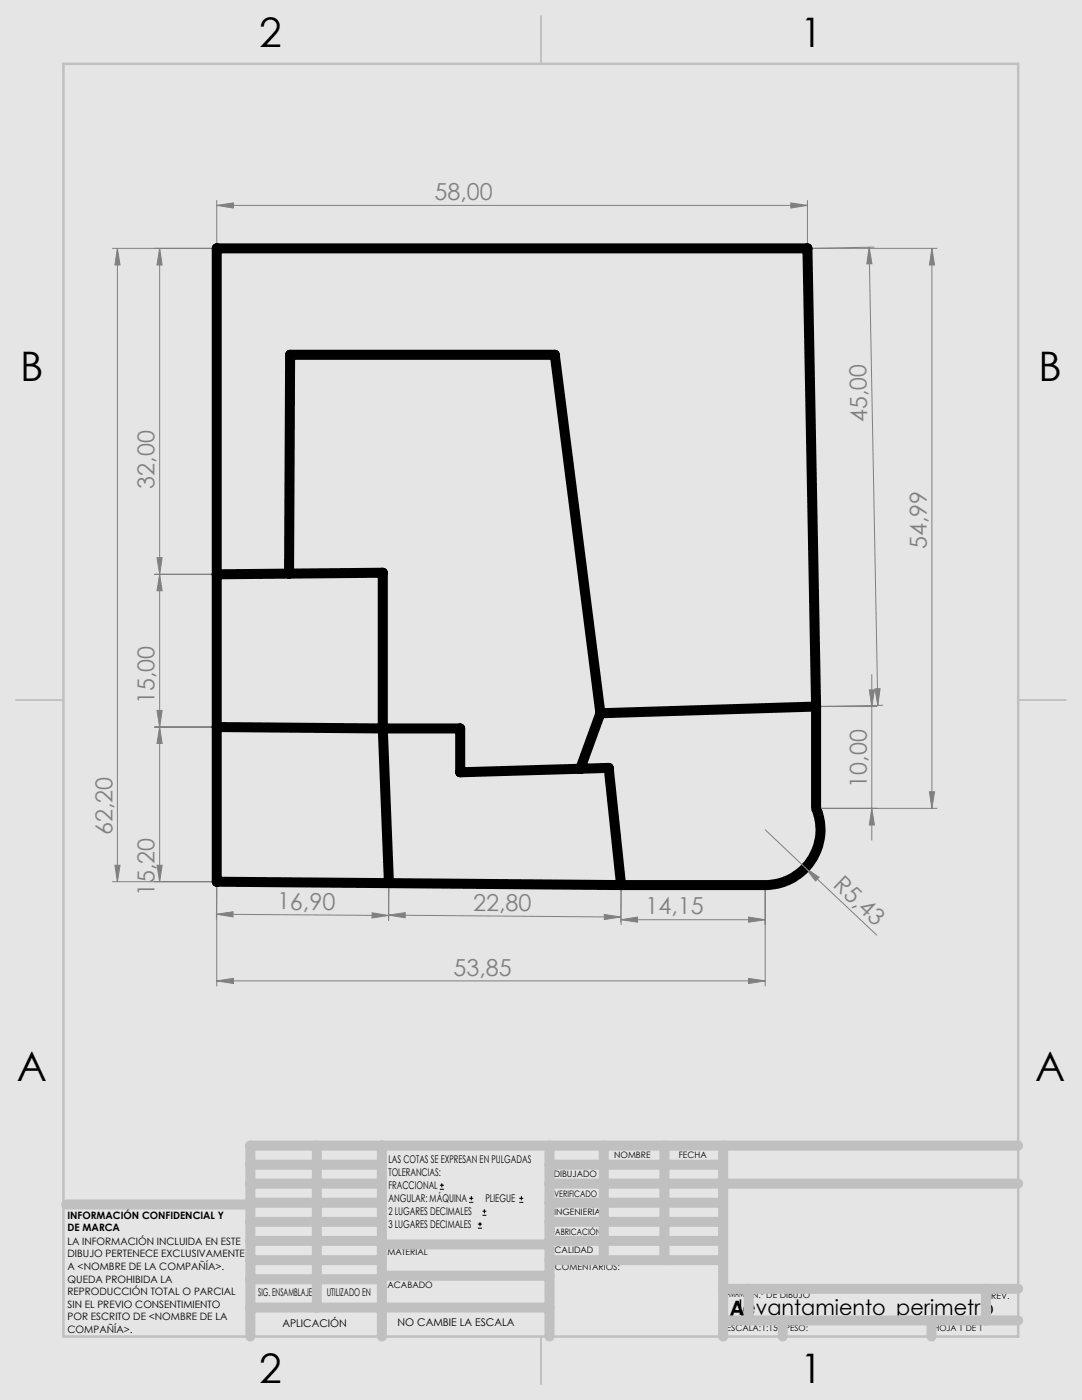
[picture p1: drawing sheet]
<svg xmlns="http://www.w3.org/2000/svg" width="216mm" height="279mm" viewBox="0 0 216 279" stroke-linecap="round" stroke-linejoin="round" font-family="sans-serif">
<path d="M0 0h215.9v279.4h-215.9z" fill="none" stroke="#e6e6db" stroke-width=".2"/>
<path d="M0 0h215.9v279.4h-215.9z" fill="#e6e6db"/>
<g fill="none" stroke="#000" stroke-width=".2">
<path d="M161.1 49.6h-117.8v126.4M87.8 237.3h.8M87.8 236.5h.8M88.2 236.1v.9M93.6 240h.8M93.6 239.1h.8M94.1 238.7v.8M103.6 240h.8M103.6 239.1h.8M104 238.7v.8M95.4 245.1h.8M95.4 244.3h.8"/>
<path d="M95.8 243.9v.8M96.3 242.5h.7M96.3 241.7h.7M96.7 241.3v.8"/>
</g>
<g fill="none" stroke="#808080" stroke-width=".2">
<path d="M22.4 49.6h19.9M23.4 49.6v126.4M23.4 49.6l.6 3.3h-1.1zM31.9 49.6v126.4M31.9 49.6l.4 3.3h-1zM43.3 41l3.3-.5v1zM43.3 40v8.6M43.3 41h117.8M157.8 40.5l3.3 .5-3.3 .5zM161.1 40v8.6M173.4 49.4l1.8 91.4M173.4 49.4l.6 3.2-1 .1z"/>
<path d="M174.4 49.3l-12.3 .3h24.9M185.9 49.6v111.7M185.9 49.6l.6 3.3h-1zM30.8 114.6h11.5M31.3 111.3h1l-.4 3.3zM31.9 114.6l.4 3.3h-1zM173.5 137.7h1l-.5 3.3zM174 134.7v33M174.6 137.5l1-.1-.4 3.4zM30.8 145.1h11.5M31.3 141.8h1l-.4 3.3zM31.9 145.1l.4 3.3h-1z"/>
<path d="M163.9 141h11.1M176.1 140.8l-12.2 .2M185.5 158h1l-.6 3.3zM22.4 176h19.9M22.9 172.7h1.1l-.6 3.3zM31.3 172.7h1l-.4 3.3zM77.6 177.2l-.1 6.5M152.7 165.6l8 7.6M152.7 177.6v19.2M160.7 173.2l2.7 1.9-.7 .7zM160.7 173.2l14.2 13.4M163.9 161.3h23.1"/>
<path d="M174 161.3l.5 3.3h-1zM43.2 183.4l.1-6.4v19.8M43.2 182.5l34.3 .2M43.2 182.5l3.3-.5v1zM43.3 195.8l3.3-.5v1zM43.3 195.8h109.4M74.3 182.2l3.2 .5-3.3 .5zM77.5 182.6l46.4 .4M77.5 182.6l3.4-.5v1.1zM120.6 182.5l3.3 .5-3.3 .5zM123.9 184v-6.4v6.9M123.9 183.6l3.3-.6v1z"/>
<path d="M123.9 183.6h28.8M149.4 183l3.3 .6-3.3 .4zM149.4 195.3l3.3 .5-3.3 .5z"/>
</g>
<path d="M162.8 161.3a11 11 0 0 1-10.1 15.3" fill="none" stroke="#000" stroke-width="2" stroke-linecap="butt"/>
<path d="M43.3 114.6l33.1-.3v31.1M57.7 114.5l.2-43.7h52.8l9.1 71.5M43.3 145.1l33.1 .3M76.4 145.4h15.4v8.7l29.7-.9 2.4 23.4M76.4 145.4l1.2 30.8M119.8 142.3l-4 11.1M162.8 141l-1.7-91.4h-117.8v126.4l80.6 .6M162.8 141l-43 1.3M162.8 141v20.3M123.9 176.6h28.8" fill="none" stroke="#000" stroke-width="2"/>
<path d="M108 3.2v9.5M3.1 139.7h9.6M203.2 139.7h9.5M108 266.7v9.6" fill="none" stroke="#c0c0c0" stroke-width=".25"/>
<path d="M12.7 12.7h190.5v254h-190.5z" fill="none" stroke="#c0c0c0" stroke-width=".5"/>
<g fill="none" stroke="#c0c0c0" stroke-width="2">
<path d="M50 232.4h26.2M50 236.2h26.2M63.2 228.6v32.3M76.2 228.6v38.1M109.6 228.6v38.1M109.6 232.4h34.7M109.6 236.2h93.6M120.5 228.6v22.9M132.6 228.6v22.9M144.3 228.6v38.1M203.2 228.6h-153.2v38.1M13.2 240.4h36.8"/>
<path d="M50 243.8h26.2M50 251.5h26.2M50 240h26.2M50 247.7h26.2M50 255.3h26.2M76.2 254.6h33.4M76.2 248.4h33.4M109.6 243.8h34.7M109.6 251.5h34.7M109.6 240h34.7M109.6 247.7h34.7M144.3 257.2h58.9"/>
<path d="M149.4 257.2v6.3M196.7 257.2v6.3M50 260.9h59.6M144.3 263.5h58.9M156.2 263.5v3.2M185.9 263.5v3.2"/>
</g>
<g fill="#808080">
<path d="M160.7 173.2l2.7 1.9-.7 .7z"/>
<path d="M120.6 182.5l3.3 .5-3.3 .5zM77.5 182.6l3.4-.5v1.1z"/>
<path d="M43.3 41l3.3-.5v1zM157.8 40.5l3.3 .5-3.3 .5zM123.9 183.6l3.3-.6v1zM149.4 183l3.3 .6-3.3 .4zM43.3 195.8l3.3-.5v1zM149.4 195.3l3.3 .5-3.3 .5z"/>
<path d="M173.5 137.7h1l-.5 3.3zM174 161.3l.5 3.3h-1zM23.4 49.6l.6 3.3h-1.1zM22.9 172.7h1.1l-.6 3.3zM31.9 145.1l.4 3.3h-1zM31.3 172.7h1l-.4 3.3zM31.9 114.6l.4 3.3h-1zM31.3 141.8h1l-.4 3.3zM31.9 49.6l.4 3.3h-1zM31.3 111.3h1l-.4 3.3zM185.9 49.6l.6 3.3h-1zM185.5 158h1l-.6 3.3z"/>
<path d="M173.4 49.4l.6 3.2-1 .1zM174.6 137.5l1-.1-.4 3.4z"/>
<path d="M43.2 182.5l3.3-.5v1zM74.3 182.2l3.2 .5-3.3 .5z"/>
</g>
<g font-size="8.1">
<text x="51.7" y="9.3">2</text>
<text x="159.7" y="9.3">1</text>
<text x="4" y="76">B</text>
<text x="207.2" y="76">B</text>
<text x="3.3" y="215.7">A</text>
<text x="206.5" y="215.7">A</text>
<text x="51.7" y="276">2</text>
<text x="159.7" y="276">1</text>
</g>
<g font-size="4.7" fill="#808080">
<text x="86.7" y="40">58,00</text>
<text x="173.1" y="84.2" transform="rotate(-91 173.1 84.2)">45,00</text>
<text x="30.9" y="97.6" transform="rotate(-90 30.9 97.6)">32,00</text>
<text x="185" y="109.6" transform="rotate(-90 185 109.6)">54,99</text>
<text x="30.9" y="140.5" transform="rotate(-90 30.9 140.5)">15,00</text>
<text x="173" y="157.2" transform="rotate(-90 173 157.2)">10,00</text>
<text x="22.4" y="166.6" transform="rotate(-90 22.4 166.6)">62,20</text>
<text x="30.9" y="178.8" transform="rotate(-90 30.9 178.8)">15,20</text>
<text x="166.1" y="176.8" transform="rotate(43 166.1 176.8)">R5,43</text>
<text x="55.3" y="181.5">16,90</text>
<text x="94.4" y="181.7">22,80</text>
<text x="128.8" y="182.5">14,15</text>
<text x="90.5" y="194.7">53,85</text>
</g>
<text font-size="4.2" x="145.6" y="262.7">Alevantamiento_perimetro</text>
<g font-size="2.1">
<text x="77.5" y="232.2">LAS COTAS SE EXPRESAN EN PULGADAS</text>
<text x="77.5" y="234.7">TOLERANCIAS:</text>
<text x="77.5" y="237.3">FRACCIONAL</text>
<text x="77.5" y="239.9">ANGULAR: MÁQUINA</text>
<text x="96.9" y="239.9">PLIEGUE</text>
<text x="77.5" y="242.5">2 LUGARES DECIMALES</text>
<text x="77.5" y="245.1">3 LUGARES DECIMALES</text>
<text x="51.5" y="258.7">SIG. ENSAMBLAJE</text>
<text x="65.2" y="258.6">UTILIZADO EN</text>
<text x="56.3" y="264.8">APLICACIÓN</text>
<text x="79.3" y="264.6">NO CAMBIE LA ESCALA</text>
</g>
<g font-size="2">
<text x="13.5" y="243.2">INFORMACIÓN CONFIDENCIAL Y</text>
<text x="13.5" y="245.8">DE MARCA</text>
<text x="13.5" y="248.4">LA INFORMACIÓN INCLUIDA EN ESTE</text>
<text x="13.5" y="250.9">DIBUJO PERTENECE EXCLUSIVAMENTE</text>
<text x="13.5" y="253.4">A &lt;NOMBRE DE LA COMPAÑÍA&gt;.</text>
<text x="13.5" y="256">QUEDA PROHIBIDA LA</text>
<text x="13.5" y="258.5">REPRODUCCIÓN TOTAL O PARCIAL</text>
<text x="13.5" y="261">SIN EL PREVIO CONSENTIMIENTO</text>
<text x="13.5" y="263.5">POR ESCRITO DE &lt;NOMBRE DE LA</text>
<text x="13.5" y="266">COMPAÑÍA&gt;.</text>
</g>
<g font-size="1.8">
<text x="122.5" y="231.1">NOMBRE</text>
<text x="135.4" y="231.1">FECHA</text>
<text x="110.5" y="234.8">DIBUJADO</text>
<text x="110.5" y="238.9">VERIFICADO</text>
<text x="110.6" y="242.5">INGENIERÍA</text>
<text x="77.3" y="250.5">MATERIAL</text>
<text x="110.1" y="246.4">FABRICACIÓN</text>
<text x="110.7" y="250">CALIDAD</text>
<text x="77.3" y="257">ACABADO</text>
<text x="110.7" y="253.5">COMENTARIOS:</text>
<text x="144.5" y="258.9">TAMAÑO</text>
<text x="150.1" y="259.1">N.º DE DIBUJO</text>
<text x="197.8" y="259.2">REV.</text>
<text x="145" y="265.7">ESCALA:1:150</text>
</g>
<g font-size="1.7">
<text x="156.7" y="265.7">PESO:</text>
<text x="186.3" y="265.7">HOJA 1 DE 1</text>
</g>
</svg>
